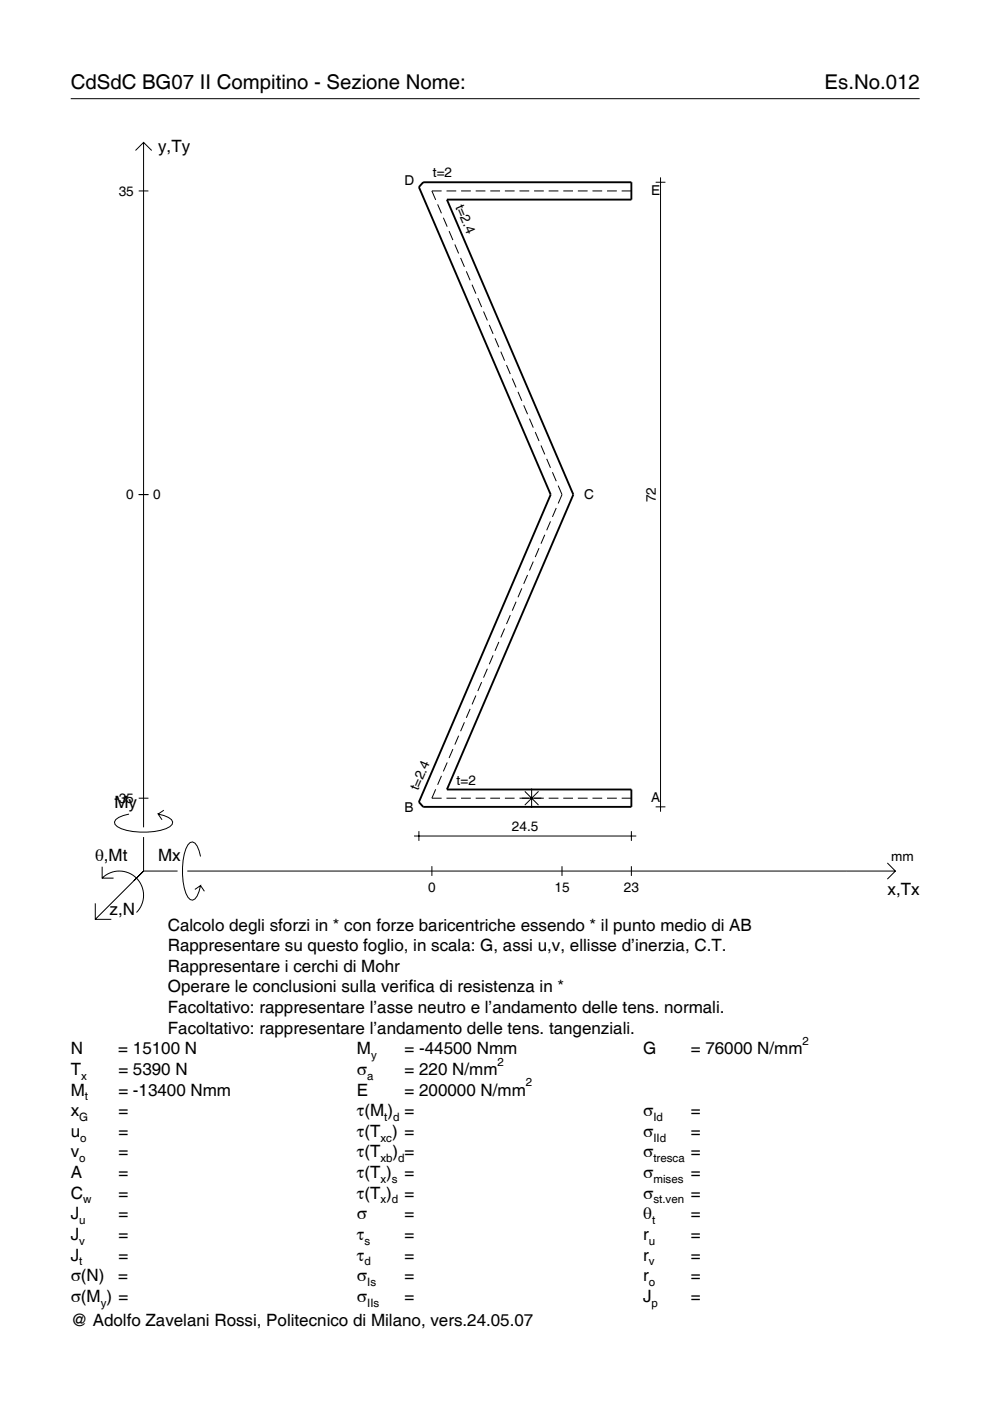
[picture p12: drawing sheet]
<svg xmlns="http://www.w3.org/2000/svg" width="210mm" height="297mm" viewBox="0 0 210 297" stroke-linecap="round" stroke-linejoin="round" font-family="sans-serif">
<g fill="none" stroke="#000" stroke-width=".21">
<path d="M15 20.9h180M28.7 31.9l1.7-1.7 1.8 1.7M30.4 30.2v145.2M139 38.6h2.1M140 37.6v134.5M29.4 40.5h2.1M92.8 43.3l.8 1.9M93.6 40.5h-2l.8 1.9M94 46.2l.8 1.9M94.7 40.5h2M95.2 49l.8 1.9M96.4 51.8l.8 1.9"/>
<path d="M97.7 54.7l.8 1.9M97.8 40.5h2M98.9 57.5l.8 1.9M100.9 40.5h2M103.9 40.5h2.1M107 40.5h2.1M110.1 40.5h2.1M113.2 40.5h2.1M116.3 40.5h2.1M119.4 40.5h2.1M122.5 40.5h2.1M125.6 40.5h2.1"/>
<path d="M128.7 40.5h2.1M131.8 40.5h2.1M100.1 60.4l.8 1.9M101.3 63.2l.8 1.9M102.5 66l.8 1.9M103.7 68.9l.8 1.9M105 71.7l.8 1.9M106.2 74.6l.8 1.9M107.4 77.4l.8 1.9M108.6 80.2l.8 1.9M109.8 83.1l.8 1.9M111 85.9l.9 1.9"/>
<path d="M112.3 88.8l.8 1.9M113.5 91.6l.8 1.9M114.7 94.4l.8 1.9M115.9 97.3l.8 1.9M29.4 104.9h2.1M113.1 119.1l-.8 1.9M114.3 116.2l-.8 1.9M115.5 113.4l-.8 1.9M116.7 110.5l-.8 1.9M117.1 100.1l.8 1.9M117.9 107.7l-.8 1.9M118.3 103l.9 1.9-.9 1.9"/>
<path d="M104.5 138.9l-.8 1.9M105.8 136.1l-.8 1.9M107 133.3l-.8 1.9M108.2 130.4l-.8 1.9M109.4 127.6l-.8 1.9M110.6 124.7l-.8 1.9M111.9 121.9l-.9 1.9M96 158.8l-.8 1.9M97.2 156l-.8 1.9M98.5 153.1l-.8 1.9M99.7 150.3l-.8 1.9M100.9 147.5l-.8 1.9"/>
<path d="M102.1 144.6l-.8 1.9M103.3 141.8l-.8 1.9M27.3 172.6a3.6 3.6 0 0 0-3 1.7l.1 .5a5.7 5.7 0 0 0 3.8 1.5 13.3 13.3 0 0 0 7.8-1l.5-.5 .1-.5a3.6 3.6 0 0 0-3.1-1.7l.8 1.2M29.4 169.2h2.1M30.4 177.5v7.2M34.7 171.8l-1.2 .8M87.8 177.3h47.1M88.8 176.2v2.1M92.4 167.3l-.8 1.9h2M93.6 164.5l-.8 1.9M94.7 169.2h2M94.8 161.7l-.8 1.9"/>
<path d="M97.8 169.2h2M100.9 169.2h2M103.9 169.2h2.1M107 169.2h2.1M110.1 169.2h5.2M111.3 167.8l2.9 2.9M112.7 167.2v4.1M114.2 167.8l-2.9 2.9M116.3 169.2h2.1M119.4 169.2h2.1M122.5 169.2h2.1M125.6 169.2h2.1"/>
<path d="M128.7 169.2h2.1M131.8 169.2h2.1M133.9 176.2v2.1M139 171.1h2.1M20.2 191.5v3.4h3.4M21.7 186.2a5.1 5.1 0 0 1 7.2 0 5.1 5.1 0 0 1 0 7.3M21.7 183.8v2.4h2.4M30.4 184.7l-10.2 10.2M30.4 184.7l-2 2M30.4 184.7h7.2M39.7 184.7h150.1M42.5 181.6a3.6 3.6 0 0 0-1.7-3.1l-.5 .1a5.7 5.7 0 0 0-1.5 3.8 13.3 13.3 0 0 0 1 7.8l.5 .5 .5 .2a3.6 3.6 0 0 0 1.7-3.1l-1.2 .8"/>
<path d="M42.5 187.8l.8 1.2M91.6 183.7v2M119.2 183.7v2M133.9 183.7v2M188.1 183l1.7 1.7-1.7 1.7"/>
</g>
<path d="M89.7 38.6h44.2v3.7h-39.1l26.8 62.6-26.8 62.5h39.1v3.7h-44.2l-.9-1 28-65.2-28-65.2z" fill="none" stroke="#000" stroke-width=".4"/>
<g font-size="4.3">
<text x="15" y="18.9">CdSdC BG07 II Compitino - Sezione Nome:</text>
<text x="174.8" y="18.9">Es.No.012</text>
</g>
<g font-size="3.6">
<text x="33.5" y="32.3">y,Ty</text>
<text x="24.3" y="171.3">My</text>
<text x="20.1" y="182.6">θ,Mt</text>
<text x="33.5" y="182.6">Mx</text>
<text x="188.2" y="189.8">x,Tx</text>
<text x="23.2" y="193.9">z,N</text>
<text x="35.6" y="197.3">Calcolo degli sforzi in * con forze baricentriche essendo * il punto medio di AB</text>
<text x="35.6" y="201.7">Rappresentare su questo foglio, in scala: G, assi u,v, ellisse d’inerzia, C.T.</text>
<text x="35.6" y="206">Rappresentare i cerchi di Mohr</text>
<text x="35.6" y="210.4">Operare le conclusioni sulla verifica di resistenza in *</text>
<text x="35.6" y="214.8">Facoltativo: rappresentare l’asse neutro e l’andamento delle tens. normali.</text>
<text x="35.6" y="219.2">Facoltativo: rappresentare l’andamento delle tens. tangenziali.</text>
<text x="15" y="223.5">N</text>
<text x="15" y="227.9">T</text>
<text x="25.1" y="223.5">= 15100 N</text>
<text x="25.1" y="227.9">= 5390 N</text>
<text x="75.7" y="227.9">σ</text>
<text x="75.7" y="223.5">M</text>
<text x="85.8" y="223.5">= -44500 Nmm</text>
<text x="85.8" y="227.9">= 220 N/mm</text>
<text x="136.4" y="223.5">G</text>
<text x="146.5" y="223.5">= 76000 N/mm</text>
<text x="15" y="232.3">M</text>
<text x="25.1" y="232.3">= -13400 Nmm</text>
<text x="75.7" y="232.3">E</text>
<text x="85.8" y="232.3">= 200000 N/mm</text>
<text x="15" y="236.7">x</text>
<text x="25.1" y="236.7">=</text>
<text x="75.7" y="236.7">τ(M ) =</text>
<text x="136.4" y="236.7">σ</text>
<text x="146.5" y="236.7">=</text>
<text x="15" y="241">u</text>
<text x="15" y="245.4">v</text>
<text x="25.1" y="241">=</text>
<text x="25.1" y="245.4">=</text>
<text x="75.7" y="241">τ(T ) =</text>
<text x="75.7" y="245.4">τ(T</text>
<text x="83.3" y="245.4">) =</text>
<text x="136.4" y="241">σ</text>
<text x="136.4" y="245.4">σ</text>
<text x="146.5" y="241">=</text>
<text x="146.5" y="245.4">=</text>
<text x="15" y="249.8">A</text>
<text x="25.1" y="249.8">=</text>
<text x="75.7" y="249.8">τ(T )</text>
<text x="85.8" y="249.8">=</text>
<text x="136.4" y="249.8">σ</text>
<text x="146.5" y="249.8">=</text>
<text x="15" y="254.2">C</text>
<text x="25.1" y="254.2">=</text>
<text x="75.7" y="254.2">τ(T )</text>
<text x="85.8" y="254.2">=</text>
<text x="136.4" y="254.2">σ</text>
<text x="146.5" y="254.2">=</text>
<text x="15" y="258.5">J</text>
<text x="15" y="262.9">J</text>
<text x="25.1" y="258.5">=</text>
<text x="25.1" y="262.9">=</text>
<text x="75.7" y="258.5">σ</text>
<text x="75.7" y="262.9">τ</text>
<text x="85.8" y="258.5">=</text>
<text x="85.8" y="262.9">=</text>
<text x="136.4" y="258.5">θ</text>
<text x="136.4" y="262.9">r</text>
<text x="146.5" y="258.5">=</text>
<text x="146.5" y="262.9">=</text>
<text x="15" y="267.3">J</text>
<text x="25.1" y="267.3">=</text>
<text x="75.7" y="267.3">τ</text>
<text x="85.8" y="267.3">=</text>
<text x="136.4" y="267.3">r</text>
<text x="146.5" y="267.3">=</text>
<text x="15" y="271.7">σ(N)</text>
<text x="25.1" y="271.7">=</text>
<text x="75.7" y="271.7">σ</text>
<text x="85.8" y="271.7">=</text>
<text x="136.4" y="271.7">r</text>
<text x="146.5" y="271.7">=</text>
<text x="15" y="276">σ(M ) =</text>
<text x="15" y="281.2">@ Adolfo Zavelani Rossi, Politecnico di Milano, vers.24.05.07</text>
<text x="75.7" y="276">σ</text>
<text x="85.8" y="276">=</text>
<text x="136.4" y="276">J</text>
<text x="146.5" y="276">=</text>
</g>
<g font-size="2.9">
<text x="25.2" y="41.5">35</text>
<text x="85.8" y="39.3">D</text>
<text x="91.8" y="37.6">t=2</text>
<text x="138" y="41.4">E</text>
<text x="96.5" y="43.8" transform="rotate(67 96.5 43.8)">t=2.4</text>
<text x="26.8" y="105.9">0</text>
<text x="32.5" y="105.9">0</text>
<text x="123.9" y="105.8">C</text>
<text x="139" y="106.5" transform="rotate(-90 139 106.5)">72</text>
<text x="88.7" y="167.8" transform="rotate(-67 88.7 167.8)">t=2.4</text>
<text x="96.8" y="166.4">t=2</text>
<text x="24.2" y="170.2">-35</text>
<text x="85.8" y="172.2">B</text>
<text x="138" y="170.1">A</text>
<text x="108.5" y="176.2">24.5</text>
<text x="189" y="182.6">mm</text>
<text x="90.8" y="189.1">0</text>
<text x="117.6" y="189.1">15</text>
<text x="132.3" y="189.1">23</text>
</g>
<g font-size="2.4">
<text x="170.2" y="221.5">2</text>
<text x="78.7" y="224.5">y</text>
<text x="105.5" y="225.9">2</text>
<text x="17.2" y="228.9">x</text>
<text x="18" y="233.3">t</text>
<text x="77.9" y="228.9">a</text>
<text x="111.5" y="230.3">2</text>
<text x="16.8" y="237.7">G</text>
<text x="81.5" y="237.7">t d</text>
<text x="138.5" y="237.7">Id</text>
<text x="17" y="242">o</text>
<text x="80.7" y="242">xc</text>
<text x="138.5" y="242">IId</text>
<text x="16.8" y="246.4">o</text>
<text x="80.7" y="246.4">xb d</text>
<text x="80.7" y="250.8">x s</text>
<text x="138.5" y="246.4">tresca</text>
<text x="138.5" y="250.8">mises</text>
<text x="17.6" y="255.2">w</text>
<text x="80.7" y="255.2">x d</text>
<text x="138.5" y="255.2">st.ven</text>
<text x="16.8" y="259.5">u</text>
<text x="16.8" y="263.9">v</text>
<text x="77.3" y="263.9">s</text>
<text x="137.6" y="263.9">u</text>
<text x="138.2" y="259.5">t</text>
<text x="16.8" y="268.3">t</text>
<text x="77.3" y="268.3">d</text>
<text x="137.6" y="268.3">v</text>
<text x="77.9" y="272.7">Is</text>
<text x="137.6" y="272.7">o</text>
<text x="21.4" y="277">y</text>
<text x="77.9" y="277">IIs</text>
<text x="138.2" y="277">p</text>
</g>
</svg>
